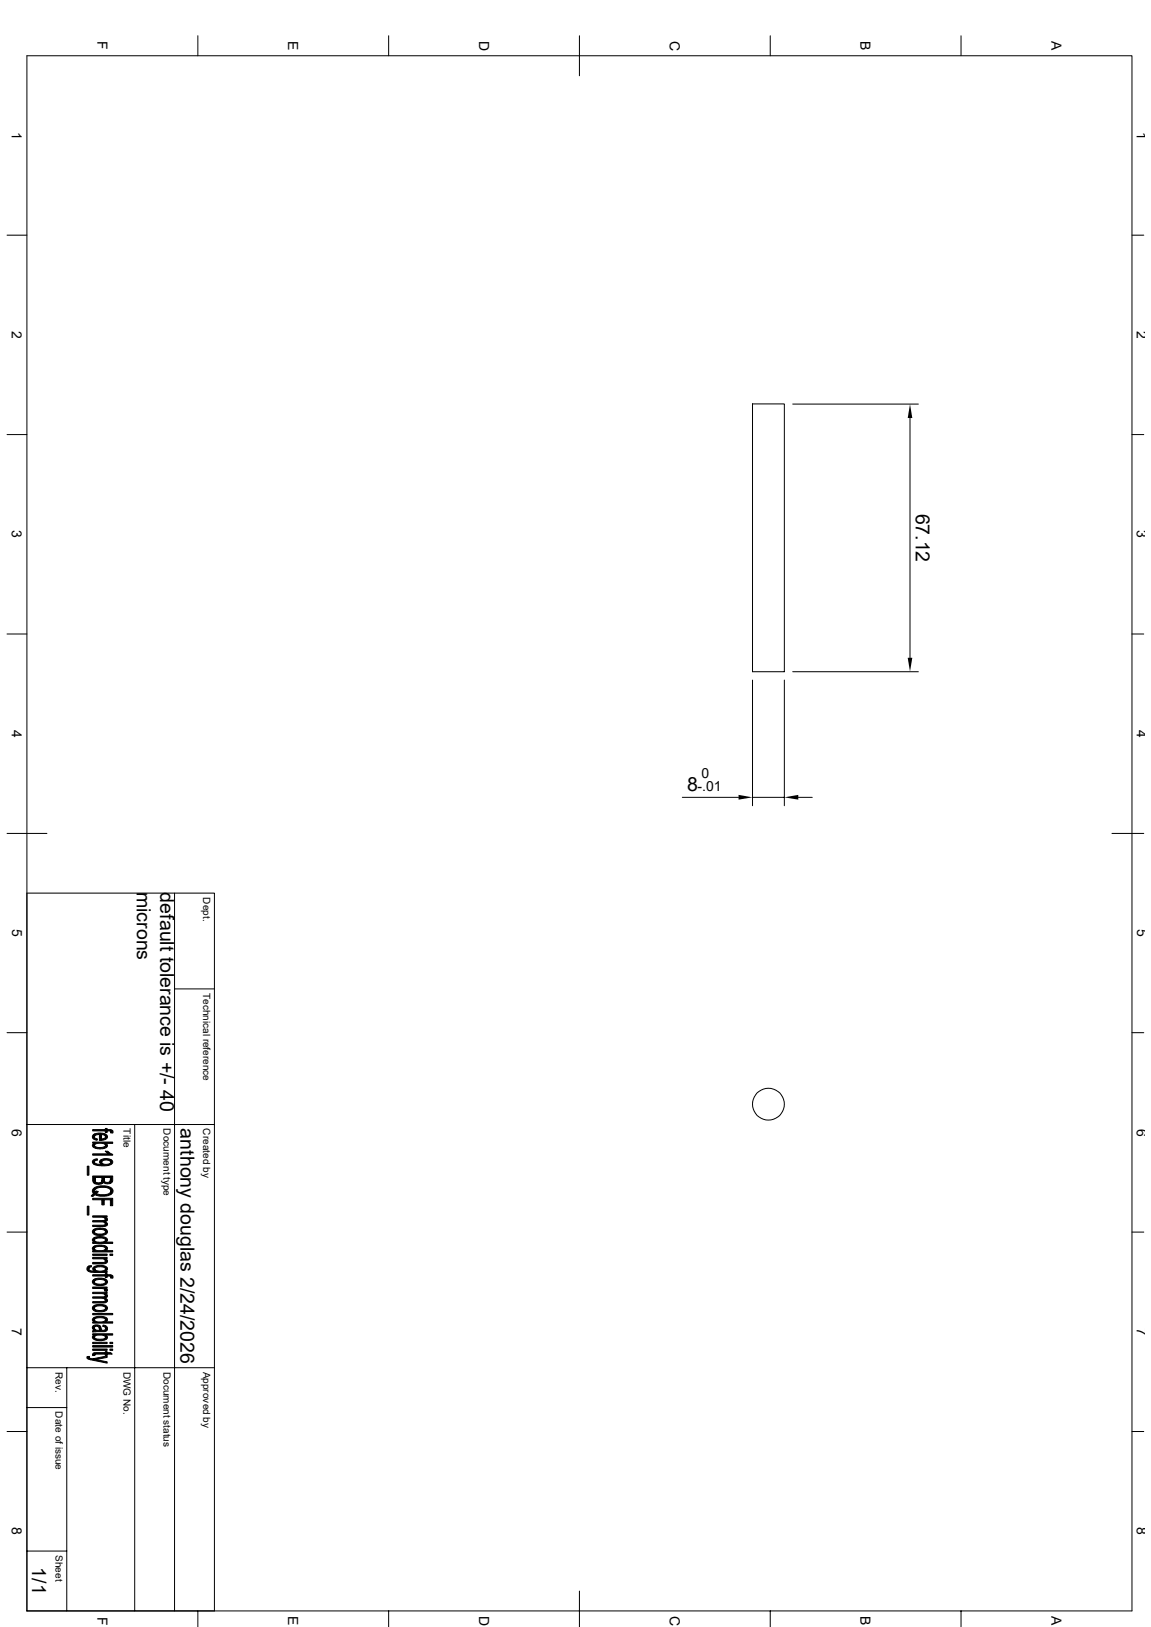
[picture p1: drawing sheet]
<svg xmlns="http://www.w3.org/2000/svg" width="297mm" height="420mm" viewBox="0 0 297 420" stroke-linecap="round" stroke-linejoin="round" font-family="sans-serif">
<g fill="none" stroke="#000" stroke-width=".26">
<path d="M6.9 14.4h285.2v401.4h-285.2zM51.1 9.2v5.2M100.3 9.2v5.2M149.5 9.2v10.4M198.8 9.2v5.2M248 9.2v5.2M1.8 60.7h5.1M292.1 60.7h3M1.8 112.2h5.1M194.2 104.3h8.2v69.1h-8.2zM204.6 104.3h32.4M234.8 107.9v61.9"/>
<path d="M292.1 112.2h3M1.8 163.7h5.1M194.2 175.6v32.4M202.4 175.6v32.4M204.6 173.4h32.4M292.1 163.7h3M1.8 215.1h10.3M176.1 205.8h14.5M194.2 205.8h8.2M206 205.8h3.6M286.9 215.1h8.2M6.9 230.5h48.4v185.3"/>
<path d="M45 230.5v185.3M45 255.3h10.3M1.8 266.6h5.1M292.1 266.6h3M6.9 290.3h48.4M34.8 290.3v125.5M1.8 318.1h5.1M292.1 318.1h3M6.9 353.1h48.4M17.2 353.1v62.7M1.8 369.5h5.1M6.9 363.3h10.3"/>
<path d="M292.1 369.5h3M6.9 400.4h10.3M51.1 415.8v4.1M100.3 415.8v4.1M149.5 410.7v9.2M198.8 415.8v4.1M248 415.8v4.1"/>
<circle cx="198.3" cy="285" r="4.1"/>
</g>
<g fill="#000" stroke="#000" stroke-width=".26">
<path d="M24.3 295.1l.1 .6z" fill-rule="evenodd"/>
<path d="M24 293l.3-.3 .1 .9 .7 .4v.3a.92 .92 0 0 1-1-.3 .92 .92 0 0 1-.1-1z" fill-rule="evenodd"/>
<path d="M24 299.5l1-.4 .2 .4-.7 .2-.2 .9a.68 .68 0 0 1-.3-1.1z" fill-rule="evenodd"/>
<path d="M24.3 292.7l1.1-.2 1.5 .1 .3 .2v.7l-.3-.5-.7-.1-.1 1.5h-.4v-1.5l-1 .1-.3 .5z" fill-rule="evenodd"/>
<path d="M26.2 292.9v1.1h.1l.8-.3 .1-.9a.77 .77 0 0 1 .5 .9 .77 .77 0 0 1-.9 .6l-.7 .1z" fill-rule="evenodd"/>
<path d="M24 295.3l.3-.2 .1 .6a2.11 2.11 0 0 0 2.5 .3l.3-.3v-.6a.64 .64 0 0 1 .5 .8 .64 .64 0 0 1-.7 .5l-1.3 .2a1.66 1.66 0 0 1-1.9-1z" fill-rule="evenodd"/>
<path d="M27.2 297.2h.6l.2 .2-.1 .5z" fill-rule="evenodd"/>
<path d="M23.9 291.6h3.3v-.3h.4v.3h1v.6l-.4-.3h-.6v.5h-.4v-.5h-3.3z" fill-rule="evenodd"/>
<path d="M26.1 299.3l.9-.2 1.2 .1 .4 .1v.7a1.44 1.44 0 0 0-2.4 0z" fill-rule="evenodd"/>
<path d="M23.9 294.8h5.2v.3h-1.9v.6a2.28 2.28 0 0 0-2.8-.2v-.4h-.5z" fill-rule="evenodd"/>
<path d="M23.9 297.9h4l.1-.5 1.1 .6v.2h-5.2z" fill-rule="evenodd"/>
<path d="M24.3 299.9a2.03 2.03 0 0 0 2.1 .7v-.3a1.77 1.77 0 0 0 2.2-.3v-.7a.75 .75 0 0 1 .5 .9 .75 .75 0 0 1-.9 .6l-1 .1h-2l-.9-.3z" fill-rule="evenodd"/>
<path d="M28.6 291.6l.5 .2v.7l-.6-.1z" fill-rule="evenodd"/>
<path d="M22.5 301h.4v2.4h-.4z" fill-rule="evenodd"/>
<path d="M22.5 311.4h.4v2.2h-.4z" fill-rule="evenodd"/>
<path d="M24 308.3l.2-.2-.2 .8-.5-.2z" fill-rule="evenodd"/>
<path d="M24.8 307.5l.6 .1-.6 .5z" fill-rule="evenodd"/>
<path d="M24.6 304v.7a.89 .89 0 0 0 .8 .7 .89 .89 0 0 0 .9-.8l-.1 1h-1.6z" fill-rule="evenodd"/>
<path d="M25.8 299.6l.3-.3 .3 1.3-.7-.4z" fill-rule="evenodd"/>
<path d="M23.9 315.1h2.5l.7-.2 .1 1-.4-.4-2.9-.1z" fill-rule="evenodd"/>
<path d="M24.3 317.3l.8-.3 1.6 .1 .5 .1v.8a2.04 2.04 0 0 0-2.6-.4l-.2 .4z" fill-rule="evenodd"/>
<path d="M27.1 314.2l.1 .5z" fill-rule="evenodd"/>
<path d="M23.9 313.9h3.7v.3h-.5v.3l-.8-.3h-2.4z" fill-rule="evenodd"/>
<path d="M27.3 314.2a.58 .58 0 0 1 .4 .7 .58 .58 0 0 1-.6 .4z" fill-rule="evenodd"/>
<path d="M23.9 316.3l3.1-.1 .2-.8a.62 .62 0 0 1 .5 .8 .62 .62 0 0 1-.8 .4h-3z" fill-rule="evenodd"/>
<path d="M24 317.5l.3-.2 .1 .7a2 2 0 0 0 2.6 .3l.2-.2v-.9a.81 .81 0 0 1 .5 1 .81 .81 0 0 1-.9 .6l-.9 .1a1.6 1.6 0 0 1-2.1-1z" fill-rule="evenodd"/>
<path d="M26.9 304v.6a.8 .8 0 0 0 .8 .6 .8 .8 0 0 0 .8-.7v1h-1.3l-.4-.1z" fill-rule="evenodd"/>
<path d="M24.4 307.5l.2 .3 .2-.3 .1 .6 1.6 .3a1.69 1.69 0 0 0 2.1-.9v.9l-1.5 .4h-1.3l-1.4-.4z" fill-rule="evenodd"/>
<path d="M23.9 303.6h5.2v1.2l-.6 .7v-1.5h-1.6l-.1 1.4-.1-.2-.4 .3v-1.5h-1.7l-.1 1.6-.5-.5z" fill-rule="evenodd"/>
<path d="M23.9 309.3h5.2v1.9h-.6v-1.5h-1.6v1.3h-.6v-1.3h-2.4z" fill-rule="evenodd"/>
<path d="M24.1 306.8l1.3-.6h2.2a1.36 1.36 0 0 1 1.5 1.6l-.5 .6v-.9a1.53 1.53 0 0 0-1.9-1h-.5a1.53 1.53 0 0 0-1.8 1v.9l-.2 .3v-.6a.88 .88 0 0 1-.1-1.3z" fill-rule="evenodd"/>
<path d="M22.9 326.8l.7-.1-.1 .4-.4 .1-.2 .3z" fill-rule="evenodd"/>
<path d="M23.9 339h5.2v.4h-5.2z" fill-rule="evenodd"/>
<path d="M24.1 319.6l.2-.2 .1 1.3a.58 .58 0 0 1-.5-.4 .58 .58 0 0 1 .2-.7z" fill-rule="evenodd"/>
<path d="M24.1 321.8l.2-.2 .1 1.2-.6-.4z" fill-rule="evenodd"/>
<path d="M22.6 327.1l.3-.3v.7a1.09 1.09 0 0 0 1.5 .6v.4a1.69 1.69 0 0 1-2-.9z" fill-rule="evenodd"/>
<path d="M24.3 330.2l1-.3 1.5 .1 .4 .2v.7a2.12 2.12 0 0 0-2.7-.3l-.1 .3z" fill-rule="evenodd"/>
<path d="M23.9 334.8l3.2-.2 .1 1-.1-.3-.5-.1-2.7-.1z" fill-rule="evenodd"/>
<path d="M24.3 337l1.1-.3 1.5 .1 .3 .2v.7a1.77 1.77 0 0 0-2.1-.6l-.5 .3-.2 .3z" fill-rule="evenodd"/>
<path d="M27.2 327.6v.5z" fill-rule="evenodd"/>
<path d="M27.1 324.9l.1 .6z" fill-rule="evenodd"/>
<path d="M27.1 333.9l.1 .5z" fill-rule="evenodd"/>
<path d="M23.9 324.6h3.7v.3h-.5v.3l-.6-.2h-2.6z" fill-rule="evenodd"/>
<path d="M24.5 327.6a1.98 1.98 0 0 0 2.3 .4l.4-.4v.5h.4v.4h-3.2z" fill-rule="evenodd"/>
<path d="M23.9 332.2h3.7v.4h-.5v.4l-.7-.4h-2.5z" fill-rule="evenodd"/>
<path d="M23.9 333.6h3.7v.3h-.5v.3l-.7-.3h-2.5z" fill-rule="evenodd"/>
<path d="M23.9 323.7h3.7v.4h-3.7z" fill-rule="evenodd"/>
<path d="M24.3 319.4l1.8-.2a1.37 1.37 0 0 1 1.6 1l-.5 .4v-.5a2.3 2.3 0 0 0-2.5-.4l-.3 .4z" fill-rule="evenodd"/>
<path d="M24.3 321.6l1.8-.2a1.31 1.31 0 0 1 1.6 .9l-.5 .5v-.5a2.3 2.3 0 0 0-2.5-.4l-.3 .4z" fill-rule="evenodd"/>
<path d="M23.9 325.9h2.9l.4-.3 .1-.6a.69 .69 0 0 1 .4 .9 .69 .69 0 0 1-.9 .3l-2.9 .1z" fill-rule="evenodd"/>
<path d="M24.1 327.1l1-.4 1-.1a1.43 1.43 0 0 1 1.6 1l-.5 .5v-.5a1.95 1.95 0 0 0-2.3-.5l-.4 .4-.1 1v-.4l-.5-.5z" fill-rule="evenodd"/>
<path d="M24.1 330.4l.2-.2 .1 .7a1.7 1.7 0 0 0 2.1 .5l.7-.3v-.9a.83 .83 0 0 1 .5 1 .83 .83 0 0 1-1 .6l-.5 .1a2.06 2.06 0 0 1-2.4-.9z" fill-rule="evenodd"/>
<path d="M27.1 332.6l.6 .3-.1 .5-.6-.2z" fill-rule="evenodd"/>
<path d="M27.3 333.9a.58 .58 0 0 1 .4 .7 .58 .58 0 0 1-.6 .5z" fill-rule="evenodd"/>
<path d="M23.9 336h2.9l.4-.3v-.6a.64 .64 0 0 1 .5 .8 .64 .64 0 0 1-.8 .4h-3z" fill-rule="evenodd"/>
<path d="M24 337.2l.3-.2 .1 .7a2.12 2.12 0 0 0 2.7 .2l.1-.9a.83 .83 0 0 1 .5 1 .83 .83 0 0 1-1 .5l-.5 .1a1.92 1.92 0 0 1-2.4-.9z" fill-rule="evenodd"/>
<path d="M23.9 329.1h3.3v-.3h.4v.3h1v.6l-.4-.3h-.6v.4h-.4v-.4h-3.3z" fill-rule="evenodd"/>
<path d="M28.4 323.7h.7v.4h-.7z" fill-rule="evenodd"/>
<path d="M23.9 320.7h.5v-.4a2.24 2.24 0 0 0 2.8-.2v.5h1.9v.4h-5.2z" fill-rule="evenodd"/>
<path d="M23.9 322.8h.5v-.3a2.5 2.5 0 0 0 2.8-.1v.4h1.9v.4h-5.2z" fill-rule="evenodd"/>
<path d="M28.6 329.1l.5 .2v.6h-.6z" fill-rule="evenodd"/>
<path d="M22.5 350.2l.6-.1-.1 .8-.5-.3z" fill-rule="evenodd"/>
<path d="M23.9 347.3h5.2v.4h-5.2z" fill-rule="evenodd"/>
<path d="M24.3 342.8l.1 .7z" fill-rule="evenodd"/>
<path d="M24.1 340.2l.2-.1 .1 1.1-.6-.5z" fill-rule="evenodd"/>
<path d="M24.3 344.7l.1 .4z" fill-rule="evenodd"/>
<path d="M24.1 349.3l.4-.1v.7h-.6z" fill-rule="evenodd"/>
<path d="M23.9 342.3a1.65 1.65 0 0 1 2 0l-.1 1.1a.96 .96 0 0 0-1.1-1l-.4 .2v.8l-.4-.5z" fill-rule="evenodd"/>
<path d="M26.6 342.1l.6 .1v.7l-.1-.3-.6-.2z" fill-rule="evenodd"/>
<path d="M23.9 350.8l3.7-.8v.4l-2.8 .5z" fill-rule="evenodd"/>
<path d="M23 350.4l.4 .3 4.2 .8v.4l-4.5-1z" fill-rule="evenodd"/>
<path d="M23.9 346.5h3.7v.3h-3.7z" fill-rule="evenodd"/>
<path d="M23.9 348.2h3.7v.4h-3.7z" fill-rule="evenodd"/>
<path d="M24.3 340.1l1.9-.3a1.1 1.1 0 0 1 1.5 1.1l-.5 .3v-.5a2.02 2.02 0 0 0-2.3-.5l-.5 .5z" fill-rule="evenodd"/>
<path d="M24.4 343l.5 .4h.9l.1-1.1 .1 .2a.72 .72 0 0 0 .3 .8 .72 .72 0 0 0 .8 0l.1-1.1a.84 .84 0 0 1 .5 1.1 .84 .84 0 0 1-1.2 .4l-2.6 .2v-.4h.5z" fill-rule="evenodd"/>
<path d="M24.1 344.8l.2-.1 .1 .4a1.85 1.85 0 0 0 2.1 .6l.6-.3 .1-.8a.68 .68 0 0 1 .5 .9 .68 .68 0 0 1-.8 .4l-1.2 .2a1.44 1.44 0 0 1-1.8-1.1z" fill-rule="evenodd"/>
<path d="M24.5 349.2h2.7v-.3h.4v.3h1l.4 .3h-1.4v.4h-.4v-.4h-2.6l-.1 .2z" fill-rule="evenodd"/>
<path d="M28.4 346.5h.7v.3h-.7z" fill-rule="evenodd"/>
<path d="M28.4 348.2h.7v.4h-.7z" fill-rule="evenodd"/>
<path d="M23.9 341.2h.5v-.3a2.5 2.5 0 0 0 2.8-.1v.4h1.9v.3h-5.2z" fill-rule="evenodd"/>
<path d="M23.9 344.3h5.2v.3h-1.9v.6a2.2 2.2 0 0 0-2.6-.4l-.2 .2v-.4h-.5z" fill-rule="evenodd"/>
</g>
<path d="M234.8 104.3l.6 3.6h-1.2zM234.2 169.8h1.2l-.6 3.6zM190.6 205.2l3.6 .6-3.6 .6zM202.4 205.8l3.6-.6v1.2z" fill="#000"/>
<g font-size="5">
<text x="236.3" y="132.6" transform="rotate(90 236.3 132.6)">67.12</text>
<text x="177.3" y="204.3">8</text>
<text x="35.3" y="230.2" transform="rotate(90 35.3 230.2)">microns</text>
<text x="41.4" y="230.4" transform="rotate(90 41.4 230.4)">default tolerance is +/- 40</text>
<text x="46.6" y="291.3" transform="rotate(90 46.6 291.3)">anthony douglas 2/24/2026</text>
<text x="8.3" y="404.6" transform="rotate(90 8.3 404.6)">1/1</text>
</g>
<g font-size="3.6">
<text x="25.1" y="10.7" transform="rotate(90 25.1 10.7)">F</text>
<text x="74.4" y="10.6" transform="rotate(90 74.4 10.6)">E</text>
<text x="123.6" y="10.5" transform="rotate(90 123.6 10.5)">D</text>
<text x="172.8" y="10.5" transform="rotate(90 172.8 10.5)">C</text>
<text x="222.1" y="10.6" transform="rotate(90 222.1 10.6)">B</text>
<text x="271.3" y="10.6" transform="rotate(90 271.3 10.6)">A</text>
<text x="3.1" y="34" transform="rotate(90 3.1 34)">1</text>
<text x="293.4" y="34" transform="rotate(90 293.4 34)">1</text>
<text x="3.1" y="85.4" transform="rotate(90 3.1 85.4)">2</text>
<text x="293.4" y="85.4" transform="rotate(90 293.4 85.4)">2</text>
<text x="3.1" y="136.9" transform="rotate(90 3.1 136.9)">3</text>
<text x="293.4" y="136.9" transform="rotate(90 293.4 136.9)">3</text>
<text x="3.1" y="188.4" transform="rotate(90 3.1 188.4)">4</text>
<text x="293.4" y="188.4" transform="rotate(90 293.4 188.4)">4</text>
<text x="181.1" y="200.8">0</text>
<text x="180" y="204.3">-.01</text>
<text x="3.1" y="239.9" transform="rotate(90 3.1 239.9)">5</text>
<text x="293.4" y="239.9" transform="rotate(90 293.4 239.9)">5</text>
<text x="3.1" y="291.3" transform="rotate(90 3.1 291.3)">6</text>
<text x="293.4" y="291.3" transform="rotate(90 293.4 291.3)">6</text>
<text x="3.1" y="342.8" transform="rotate(90 3.1 342.8)">7</text>
<text x="293.4" y="342.8" transform="rotate(90 293.4 342.8)">7</text>
<text x="3.1" y="394.3" transform="rotate(90 3.1 394.3)">8</text>
<text x="293.4" y="394.3" transform="rotate(90 293.4 394.3)">8</text>
<text x="25.1" y="417.3" transform="rotate(90 25.1 417.3)">F</text>
<text x="74.4" y="417.2" transform="rotate(90 74.4 417.2)">E</text>
<text x="123.6" y="417.1" transform="rotate(90 123.6 417.1)">D</text>
<text x="172.8" y="417.1" transform="rotate(90 172.8 417.1)">C</text>
<text x="222.1" y="417.2" transform="rotate(90 222.1 417.2)">B</text>
<text x="271.3" y="417.2" transform="rotate(90 271.3 417.2)">A</text>
</g>
<g font-size="2.6">
<text x="52.5" y="231.6" transform="rotate(90 52.5 231.6)">Dept.</text>
<text x="52.5" y="256.3" transform="rotate(90 52.5 256.3)">Technical reference</text>
<text x="31.9" y="291.3" transform="rotate(90 31.9 291.3)">Title</text>
<text x="42.2" y="291.3" transform="rotate(90 42.2 291.3)">Document type</text>
<text x="52.5" y="291.3" transform="rotate(90 52.5 291.3)">Created by</text>
<text x="14.4" y="354.1" transform="rotate(90 14.4 354.1)">Rev.</text>
<text x="31.9" y="354.1" transform="rotate(90 31.9 354.1)">DWG No.</text>
<text x="42.2" y="354.1" transform="rotate(90 42.2 354.1)">Document status</text>
<text x="52.5" y="354.1" transform="rotate(90 52.5 354.1)">Approved by</text>
<text x="14.4" y="364.4" transform="rotate(90 14.4 364.4)">Date of issue</text>
<text x="14.4" y="401.4" transform="rotate(90 14.4 401.4)">Sheet</text>
</g>
</svg>
